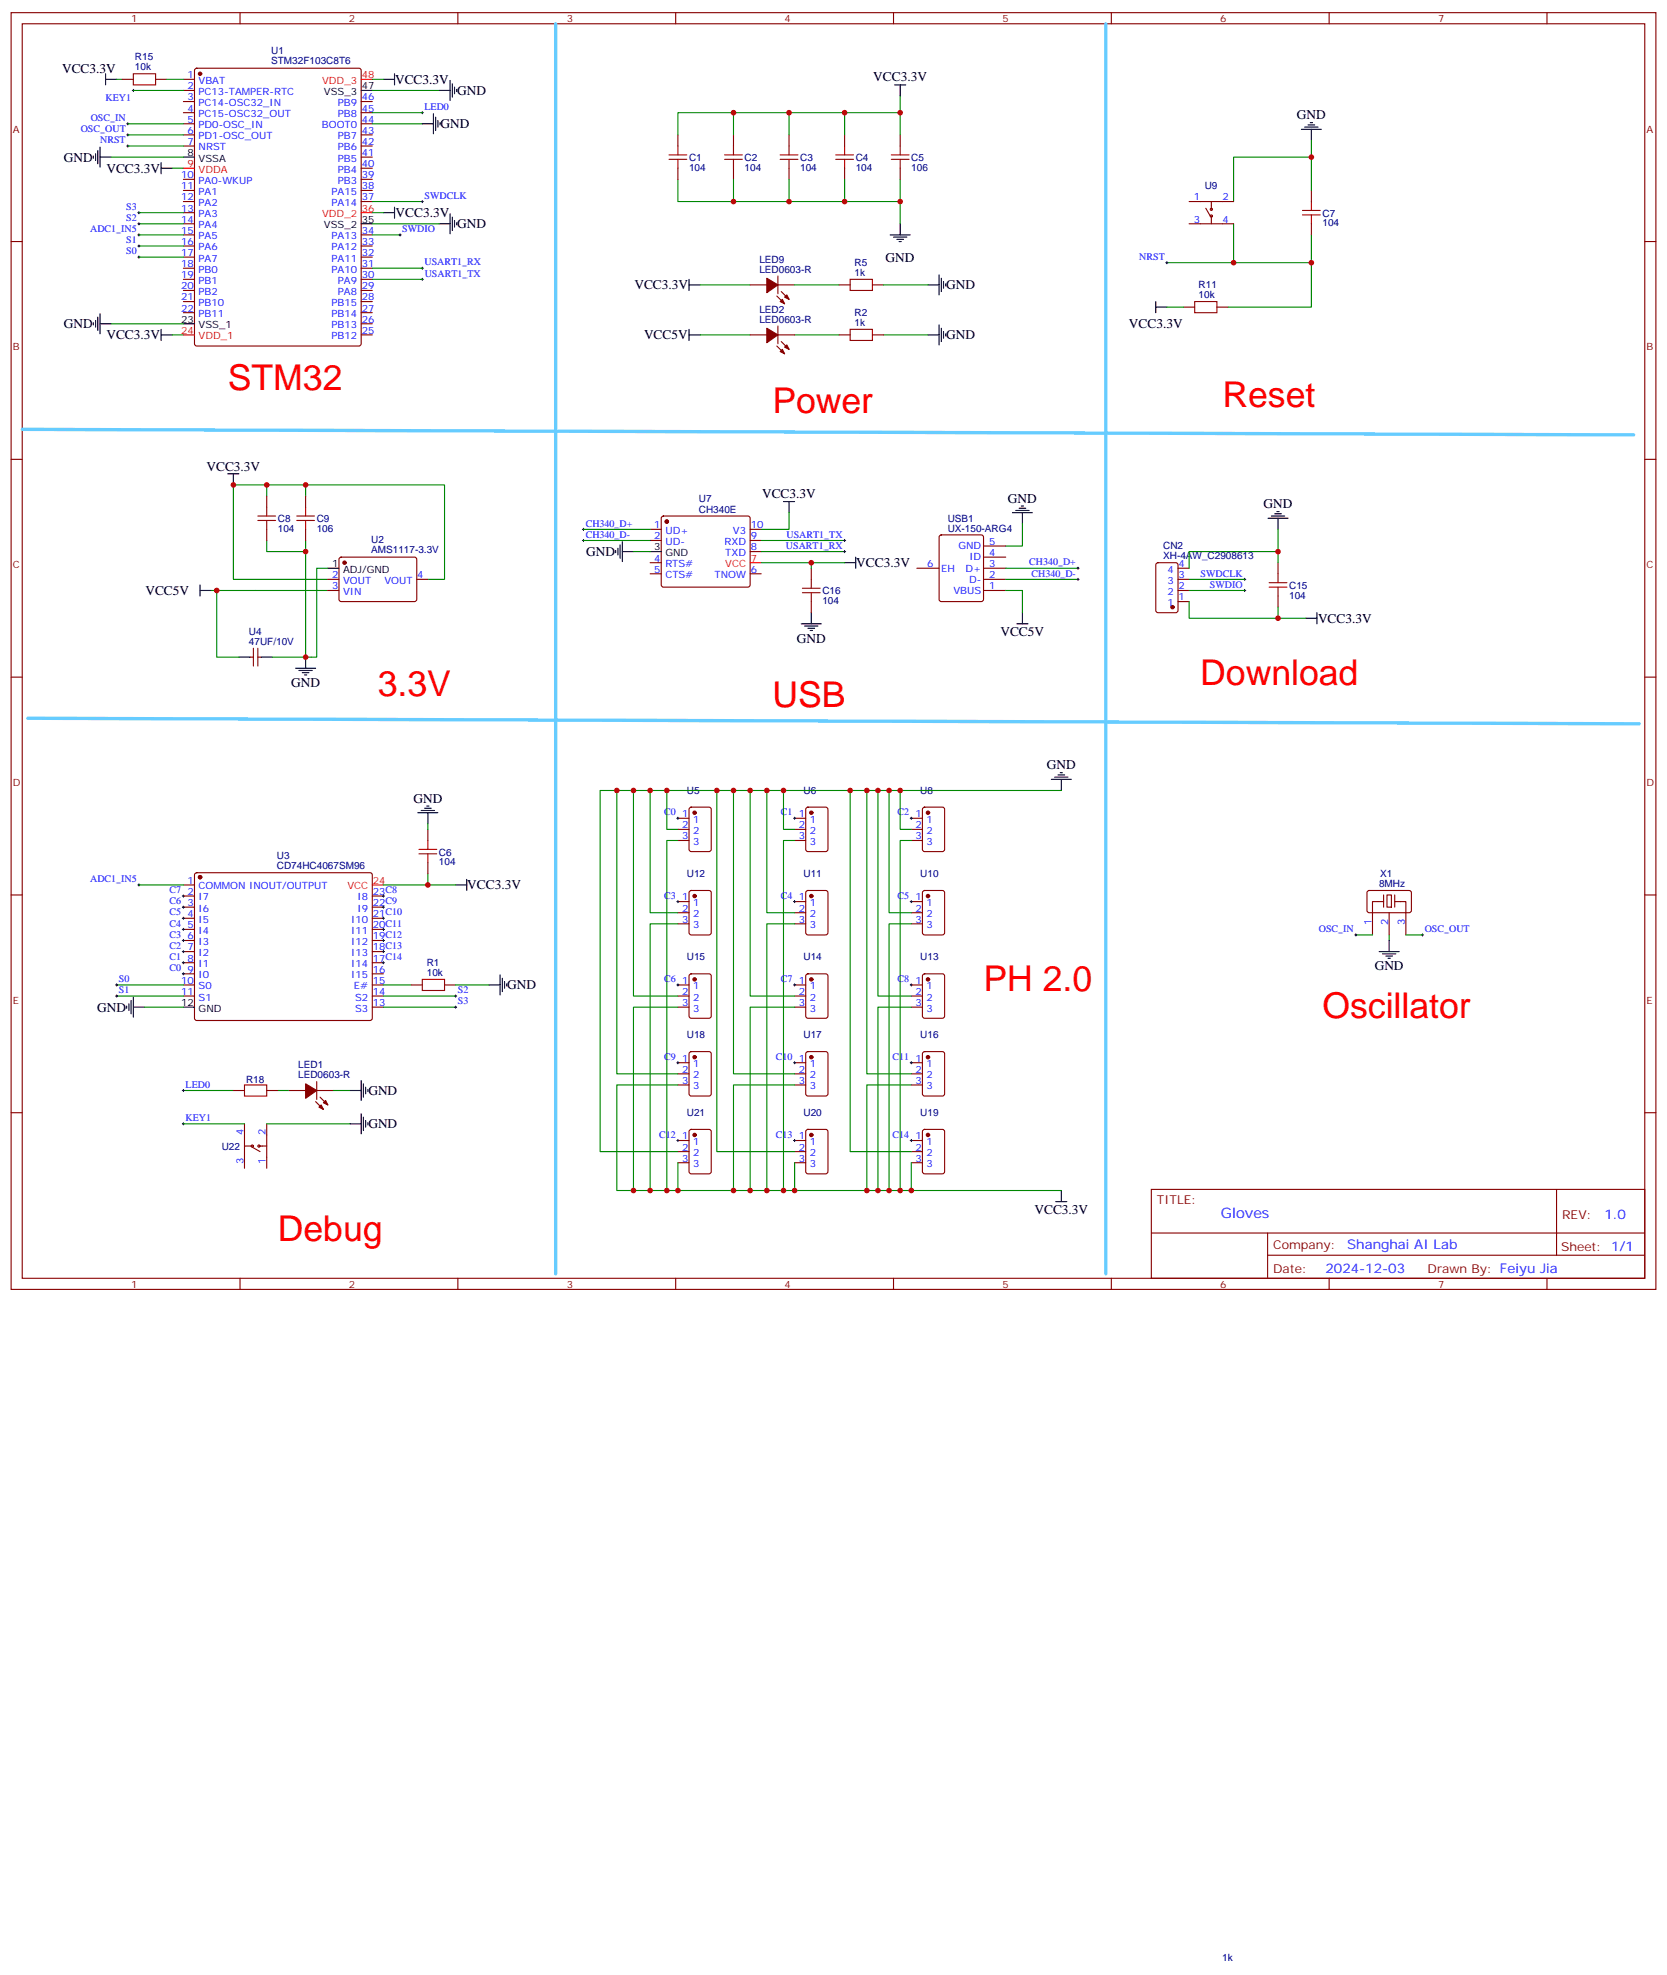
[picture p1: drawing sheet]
# Altium schematic sheet Sheet_Gloves.schdoc
size 390 x 464 mm

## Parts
C1  104  [C0603]
C2  104  [C0603]
C3  104  [C0603]
C4  104  [C0603]
C5  106  [C0603]
C6  104  [C0603]
C7  104  [C0603]
C8  104  [C0603]
C9  106  [C0603]
C15  104  [C0603]
C16  104  [C0603]
CN2  XH-4AW_C2908613  [CONN-TH_XH-4AW]
LED1  LED0603-R  [LED0603-R-RD]
LED2  LED0603-R  [LED0603-R-RD]
LED9  LED0603-R  [LED0603-R-RD]
R1  10k  [R0603]
R2  1k  [R0603]
R5  1k  [R0603]
R11  10k  [R0603]
R15  10k  [R0603]
R18  1k  [R0603]
U1  STM32F103C8T6  [LQFP-48_L7.0-W7.0-P0.50-LS9.0-BL]
U2  AMS1117-3.3V  [SOT-223-4_L6.5-W3.5-P2.30-LS7.0-BR]
U3  CD74HC4067SM96  [SSOP-24_L8.1-W5.3-P0.65-LS7.8-BL]
U4  47UF/10V  [C1206]
U5  WAFER-PH2.0-3PZZ-R62  [CONN-TH_4P-P2.00_WAFER-PH2.0-3PZZ-R62]  (value not drawn)
U6  WAFER-PH2.0-3PZZ-R62  [CONN-TH_4P-P2.00_WAFER-PH2.0-3PZZ-R62]  (value not drawn)
U7  CH340E  [MSOP-10_L3.0-W3.0-P0.50-LS5.0-BL]
U8  WAFER-PH2.0-3PZZ-R62  [CONN-TH_4P-P2.00_WAFER-PH2.0-3PZZ-R62]  (value not drawn)
U9  TPS645-5NC60  [SW-SMD_4P-L6.0-W6.0-P4.50-LS9.2]  (value not drawn)
U10  WAFER-PH2.0-3PZZ-R62  [CONN-TH_4P-P2.00_WAFER-PH2.0-3PZZ-R62]  (value not drawn)
U11  WAFER-PH2.0-3PZZ-R62  [CONN-TH_4P-P2.00_WAFER-PH2.0-3PZZ-R62]  (value not drawn)
U12  WAFER-PH2.0-3PZZ-R62  [CONN-TH_4P-P2.00_WAFER-PH2.0-3PZZ-R62]  (value not drawn)
U13  WAFER-PH2.0-3PZZ-R62  [CONN-TH_4P-P2.00_WAFER-PH2.0-3PZZ-R62]  (value not drawn)
U14  WAFER-PH2.0-3PZZ-R62  [CONN-TH_4P-P2.00_WAFER-PH2.0-3PZZ-R62]  (value not drawn)
U15  WAFER-PH2.0-3PZZ-R62  [CONN-TH_4P-P2.00_WAFER-PH2.0-3PZZ-R62]  (value not drawn)
U16  WAFER-PH2.0-3PZZ-R62  [CONN-TH_4P-P2.00_WAFER-PH2.0-3PZZ-R62]  (value not drawn)
U17  WAFER-PH2.0-3PZZ-R62  [CONN-TH_4P-P2.00_WAFER-PH2.0-3PZZ-R62]  (value not drawn)
U18  WAFER-PH2.0-3PZZ-R62  [CONN-TH_4P-P2.00_WAFER-PH2.0-3PZZ-R62]  (value not drawn)
U19  WAFER-PH2.0-3PZZ-R62  [CONN-TH_4P-P2.00_WAFER-PH2.0-3PZZ-R62]  (value not drawn)
U20  WAFER-PH2.0-3PZZ-R62  [CONN-TH_4P-P2.00_WAFER-PH2.0-3PZZ-R62]  (value not drawn)
U21  WAFER-PH2.0-3PZZ-R62  [CONN-TH_4P-P2.00_WAFER-PH2.0-3PZZ-R62]  (value not drawn)
U22  TPS645-5NC60  [SW-SMD_4P-L6.0-W6.0-P4.50-LS9.2]  (value not drawn)
USB1  UX-150-ARG4  [MICRO-USB-TH_UX-150-ARG4]
X1  8MHz  [OSC-SMD_3P-L3.2-W1.3-P1.2-L]

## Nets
GND: C1.1 C2.1 C3.1 C4.1 C5.1 C6.2 C7.2 C8.1 C9.1 C15.2 C16.1 CN2.4 LED1.2(K) R1.2 R2.2 R5.2 U1.8(VSSA) U1.23(VSS_1) U1.35(VSS_2) U1.44(BOOT0) U1.47(VSS_3) U2.1(ADJ/GND) U3.12(GND) U4.2 U5.2 U6.2 U7.3(GND) U8.2 U9.2 U10.2 U11.2 U12.2 U13.2 U14.2 U15.2 U16.2 U17.2 U18.2 U19.2 U20.2 U21.2 U22.2 USB1.5(GND) X1.2
VCC3.3V: C1.2 C2.2 C3.2 C4.2 C5.2 C6.1 C8.2 C9.2 C15.1 C16.2 CN2.1 LED9.1(A) R11.1 R15.2 U1.9(VDDA) U1.24(VDD_1) U1.36(VDD_2) U1.48(VDD_3) U2.2(VOUT) U2.4(VOUT) U3.24(VCC) U5.3 U6.3 U7.7(VCC) U7.10(V3) U8.3 U10.3 U11.3 U12.3 U13.3 U14.3 U15.3 U16.3 U17.3 U18.3 U19.3 U20.3 U21.3
VCC5V: LED2.1(A) U2.3(VIN) U4.1 USB1.1(VBUS)
ADC1_IN5: U1.15(PA5) U3.1(COMMON_INOUT/OUTPUT)
C0: U3.9(I0) U5.1
C1: U3.8(I1) U6.1
C2: U3.7(I2) U8.1
C3: U3.6(I3) U12.1
C4: U3.5(I4) U11.1
C5: U3.4(I5) U10.1
C6: U3.3(I6) U15.1
C7: U3.2(I7) U14.1
C8: U3.23(I8) U13.1
C9: U3.22(I9) U18.1
C10: U3.21(I10) U17.1
C11: U3.20(I11) U16.1
C12: U3.19(I12) U21.1
C13: U3.18(I13) U20.1
C14: U3.17(I14) U19.1
CH340_D+: U7.1(UD+) USB1.3(D+)
CH340_D-: U7.2(UD-) USB1.2(D-)
KEY1: U1.2(PC13-TAMPER-RTC) U22.4
LED0: R18.1 U1.45(PB8)
NRST: C7.1 R11.2 U1.7(NRST) U9.4
OSC_IN: U1.5(PD0-OSC_IN) X1.1
OSC_OUT: U1.6(PD1-OSC_OUT) X1.3
S0: U1.17(PA7) U3.10(S0)
S1: U1.16(PA6) U3.11(S1)
S2: U1.14(PA4) U3.14(S2)
S3: U1.13(PA3) U3.13(S3)
SWDCLK: CN2.3 U1.37(PA14)
SWDIO: CN2.2 U1.34(PA13)
USART1_RX: U1.31(PA10) U7.8(TXD)
USART1_TX: U1.30(PA9) U7.9(RXD)
NetLED1_1: LED1.1(A) R18.2
NetLED2_2: LED2.2(K) R2.1
NetLED9_2: LED9.2(K) R5.1
NetR1_1: R1.1 U3.15(E#)
NetR15_1: R15.1 U1.1(VBAT)

Not connected (* = marked no-connect by the designer): U1 3(PC14-OSC32_IN) 4(PC15-OSC32_OUT) 10(PA0-WKUP) 11(PA1) 12(PA2) 18(PB0) 19(PB1) 20(PB2) 21(PB10) 22(PB11) 25(PB12) 26(PB13) 27(PB14) 28(PB15) 29(PA8) 32(PA11) 33(PA12) 38(PA15) 39(PB3) 40(PB4) 41(PB5) 42(PB6) 43(PB7) 46(PB9); U3 16(I15); U7 4(RTS#) 5(CTS#) 6(TNOW); U9 1 3; U22 1 3; USB1 4(ID) 6(EH)

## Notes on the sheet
- (near U1) STM32
- Power
- Reset
- Download
- 3.3V
- USB
- PH 2.0
- Oscillator
- Debug
